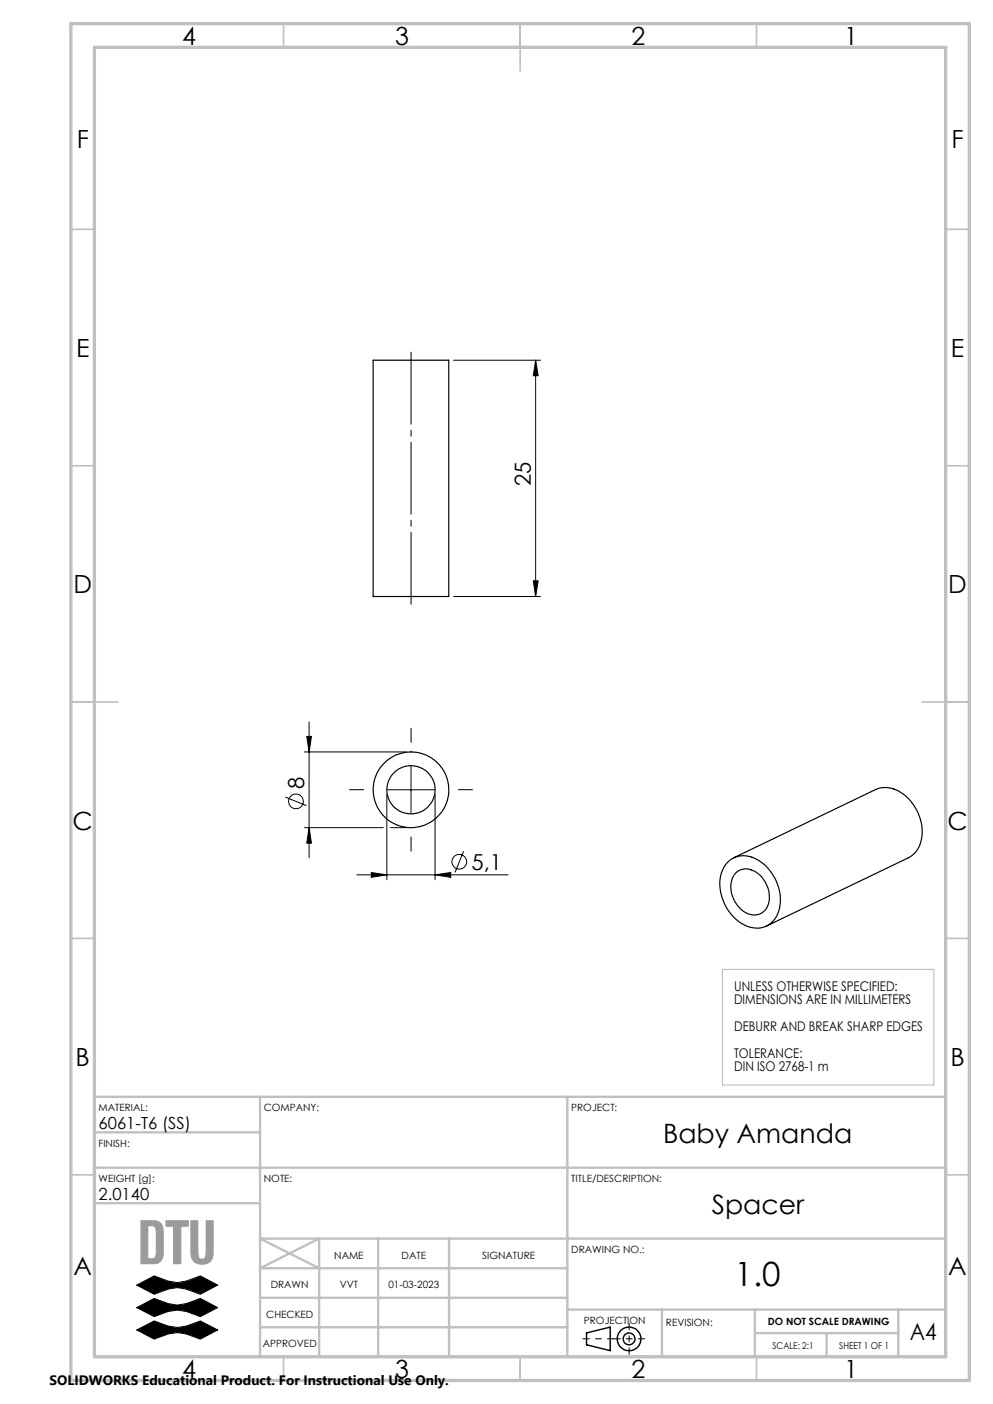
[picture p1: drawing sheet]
<svg xmlns="http://www.w3.org/2000/svg" width="210mm" height="297mm" viewBox="0 0 210 297" stroke-linecap="round" stroke-linejoin="round" font-family="sans-serif">
<path d="M28.9 271.8l3.7-1.9 3 1.1 1.9 .3 1.9-.3 3-1.1 3.6 1.9-3.6 2-3-1.1-1.9-.3-1.9 .3-3 1.1zM28.9 276.6l3.7-1.9 3 1.1 1.9 .3 1.9-.3 3-1.1 3.6 1.9-3.6 1.9a9.4 9.4 0 0 0-9.8 0zM28.9 281.3l3.7-1.9a9.4 9.4 0 0 0 9.8 0l3.6 1.9-3.6 2a9.4 9.4 0 0 0-9.8 0z" fill="none" stroke="#000" stroke-width=".21"/>
<g fill="none" stroke="#000" stroke-width=".3">
<path d="M124 282l5-1.3v5l-5-1.2z"/>
<circle cx="133" cy="283.2" r="1.25"/>
<circle cx="133" cy="283.2" r="2.5"/>
</g>
<path d="M29.8 258.3l2.8-.1a1.97 1.97 0 0 1 1.9 2.5v4.2a1.97 1.97 0 0 1-1.9 2.4l-2.8-.1zM31.3 259.3l1.3 .1 .3 .3 .2 .7v4.7l-.2 .8-.6 .4h-1zM35.2 258.2l4.6 .1-.1 1.1h-1.5l-.1 7.9h-1.4v-7.9h-1.5zM40.4 258.3h1.4v6.7l.2 1a.88 .88 0 0 0 1.4 0l.2-1 .1-6.8 1.4 .1v6.8a2.38 2.38 0 0 1-1.9 2.4 2.38 2.38 0 0 1-2.6-1.3l-.2-1.1z" fill="none" stroke="#999" stroke-width=".21"/>
<path d="M133.1 279.9v6.6M123.3 283.2h6.6M136.4 283.2h-6.6" fill="none" stroke="#000" stroke-width=".21" stroke-dasharray="15.2 1.3 1.3 1.3" stroke-dashoffset="13.8"/>
<path d="M152.8 205.1h44.7v24.4h-44.7z" fill="none" stroke="#c0c0c0" stroke-width=".25"/>
<g fill="none" stroke="#c0c0c0" stroke-width=".35">
<path d="M60 5v5M110 5v10M160 5v5M15 48.5h5M200 48.5h5M15 98.5h5M200 98.5h5M15 148.5h10M195 148.5h10M15 198.5h5M200 198.5h5M15 248.5h5"/>
<path d="M200 248.5h5M60 287v5M110 287v5M160 287v5"/>
</g>
<g fill="none" stroke="#c0c0c0" stroke-width=".5">
<path d="M20 232h180v55h-180zM20 239.5h35M55 232v55M120 232v55M20 247h180M20 254.5h35M55 274.5h65M80 262v25M95 262v25M120 277h80M120 268.3h-65l12.5-6.3v25M140 277v10"/>
<path d="M159.6 277v10M190 277v10M200 262h-145l12.5 6.3M55 280.8h65M159.6 282h30.4M174.8 282v5"/>
</g>
<path d="M15 5h190v287h-190zM20 10h180v277h-180z" fill="none" stroke="#c0c0c0" stroke-width=".7"/>
<path d="M28.9 271.8l3.7 2a9.7 9.7 0 0 1 6.4-1.2l3.4 1.2 3.6-2-3.6-1.9a9.7 9.7 0 0 1-6.5 1.2l-3.3-1.2zM28.9 276.6l3.7 1.9a11 11 0 0 1 5.8-1.3l1.3 .3 2.7 1 3.6-1.9-3.6-1.9a9.7 9.7 0 0 1-6.5 1.2l-3.3-1.2zM28.9 281.3l3.7 2a9.9 9.9 0 0 1 6.4-1.2l3.4 1.2 3.6-2-3.6-1.9a9.9 9.9 0 0 1-6.5 1.2l-3.3-1.2z" fill-rule="evenodd" fill="#000"/>
<path d="M31.3 259.3l1.3 .1 .5 .8v5.1l-.2 .6-.5 .4h-1.1zM29.9 258.2l-.1 9.1h2.8a1.97 1.97 0 0 0 1.9-2.4v-4.2a1.97 1.97 0 0 0-1.9-2.5zM35.2 258.2v1.2h1.5v7.9h1.5v-7.9h1.5l.1-1.1zM40.4 258.2v6.9a2.32 2.32 0 0 0 3.3 2.2 1.98 1.98 0 0 0 1.4-2.2v-6.8l-1.4-.1-.1 7.5a.9 .9 0 0 1-1.1 .7 .9 .9 0 0 1-.7-1.2v-6.9z" fill-rule="evenodd" fill="#999"/>
<g fill="none" stroke="#000" stroke-width=".21">
<path d="M95.9 76.2h18.4M113.3 76.2v50M113.3 76.2l.5 3.3h-1zM95.9 126.2h18.4M112.8 122.9h1l-.5 3.3zM64.4 159.1h21.5M64.9 155.8h1l-.5 3.3zM65.4 152.7v28.7M60.4 168.6l4.4 1.8M64.4 175.1h16.7M65.4 175.1l.5 3.3h-1zM81.8 168.1v18"/>
<path d="M81.9 167.1h10M82.6 175.1h3.3M86.9 162.1v10M92 168.1v18M75.5 185.1h32M78.5 184.6l3.3 .5-3.3 .5zM92 185.1l3.3-.5v1zM98 180.1l-1.8 4.4"/>
<circle cx="62.6" cy="169.5" r="1.56"/>
<circle cx="97.1" cy="182.3" r="1.55"/>
</g>
<path d="M86.9 74.2v54" fill="none" stroke="#000" stroke-width=".21" stroke-dasharray="15.2 1.3 1.3 1.3" stroke-dashoffset="-.3"/>
<path d="M86.9 157.1v-3M76.9 167.1h-3M86.9 177.1v3M96.9 167.1h3" fill="none" stroke="#000" stroke-width=".21" stroke-dasharray="15.2 1.3 1.3 1.3"/>
<g fill="#000">
<path d="M112.8 122.9h1l-.5 3.3zM113.3 76.2l.5 3.3h-1z"/>
<path d="M64.9 155.8h1l-.5 3.3zM65.4 175.1l.5 3.3h-1z"/>
<path d="M78.5 184.6l3.3 .5-3.3 .5zM92 185.1l3.3-.5v1z"/>
</g>
<g fill="none" stroke="#000" stroke-width=".25">
<path d="M78.9 76.2h16v50h-16zM153.9 182.4a5.1 5.1 0 0 1 6.8-.2 9.8 9.8 0 0 1 3.8 11.1 5 5 0 0 1-7.8 2 9.8 9.8 0 0 1-4-11l.6-1.2zM155.2 181.5l29.9-14.5a6.1 6.1 0 0 1 6.8 1.7 9.4 9.4 0 0 1 2.2 11l-.8 1-1.1 .7-30.1 14.5M155.5 184.8a3.5 3.5 0 0 1 5 .2 5.8 5.8 0 0 1 1.4 7.4 3.4 3.4 0 0 1-5 .1 5.9 5.9 0 0 1-1.4-7.7z"/>
<circle cx="86.9" cy="167.1" r="5.1"/>
<circle cx="86.9" cy="167.1" r="8"/>
</g>
<text font-size="7.1" x="155.3" y="272.1">1.0</text>
<g font-size="5.6">
<text x="140.2" y="241.7">Baby Amanda</text>
<text x="150.5" y="256.7">Spacer</text>
</g>
<g font-size="5.3">
<text x="38.5" y="9.5">4</text>
<text x="83.5" y="9.5">3</text>
<text x="133.6" y="9.5">2</text>
<text x="178.6" y="9.5">1</text>
<text x="16.2" y="31.2">F</text>
<text x="201.2" y="31.2">F</text>
<text x="16.1" y="75.5">E</text>
<text x="201.1" y="75.5">E</text>
<text x="15.5" y="125.5">D</text>
<text x="200.5" y="125.5">D</text>
<text x="15.4" y="175.5">C</text>
<text x="200.4" y="175.5">C</text>
<text x="16" y="225.5">B</text>
<text x="201" y="225.5">B</text>
<text x="15.5" y="269.7">A</text>
<text x="200.5" y="269.7">A</text>
<text x="38.5" y="291.5">4</text>
<text x="83.5" y="291.5">3</text>
<text x="133.6" y="291.5">2</text>
<text x="178.6" y="291.5">1</text>
</g>
<text font-size="4.9" x="192.4" y="283.4">A4</text>
<g font-size="4.7">
<text x="112.3" y="102.8" transform="rotate(-90 112.3 102.8)">25</text>
<text x="64.3" y="166.9" transform="rotate(-90 64.3 166.9)">8</text>
<text x="99.7" y="184">5,1</text>
</g>
<g font-size="3.5">
<text x="20.8" y="238.8">6061-T6 (SS)</text>
<text x="20.8" y="253.8">2.0140</text>
</g>
<text font-size="2.9" x="10.5" y="292.9">SOLIDWORKS Educational Product. For Instructional Use Only.</text>
<g font-size="2.8">
<text x="155.3" y="209.6">UNLESS OTHERWISE SPECIFIED:</text>
<text x="155.3" y="212.4">DIMENSIONS ARE IN MILLIMETERS</text>
<text x="155.3" y="218.1">DEBURR AND BREAK SHARP EDGES</text>
<text x="155.3" y="223.7">TOLERANCE:</text>
<text x="155.3" y="226.6">DIN ISO 2768-1 m</text>
</g>
<g font-size="2.1">
<text x="20.8" y="235">MATERIAL:</text>
<text x="55.8" y="235.1">COMPANY:</text>
<text x="120.8" y="235">PROJECT:</text>
<text x="20.8" y="242.6">FINISH:</text>
<text x="20.8" y="250.1">WEIGHT [g]:</text>
<text x="55.8" y="250">NOTE:</text>
<text x="120.8" y="250">TITLE/DESCRIPTION:</text>
<text x="70.7" y="266.3">NAME</text>
<text x="84.9" y="266.3">DATE</text>
<text x="102" y="266.3">SIGNATURE</text>
<text x="120.8" y="265">DRAWING NO.:</text>
<text x="57.3" y="272.5">DRAWN</text>
<text x="71.8" y="272.5">VVT</text>
<text x="82.1" y="272.5">01-03-2023</text>
<text x="56.3" y="278.8">CHECKED</text>
<text x="123.5" y="280">PROJECTION</text>
<text x="140.8" y="280.5">REVISION:</text>
<text x="162.4" y="280.3">DO NOT SCALE DRAWING</text>
<text x="55.6" y="285">APPROVED</text>
</g>
<g font-size="2">
<text x="163.4" y="285.4">SCALE: 2:1</text>
<text x="177.5" y="285.4">SHEET 1 OF 1</text>
</g>
</svg>
